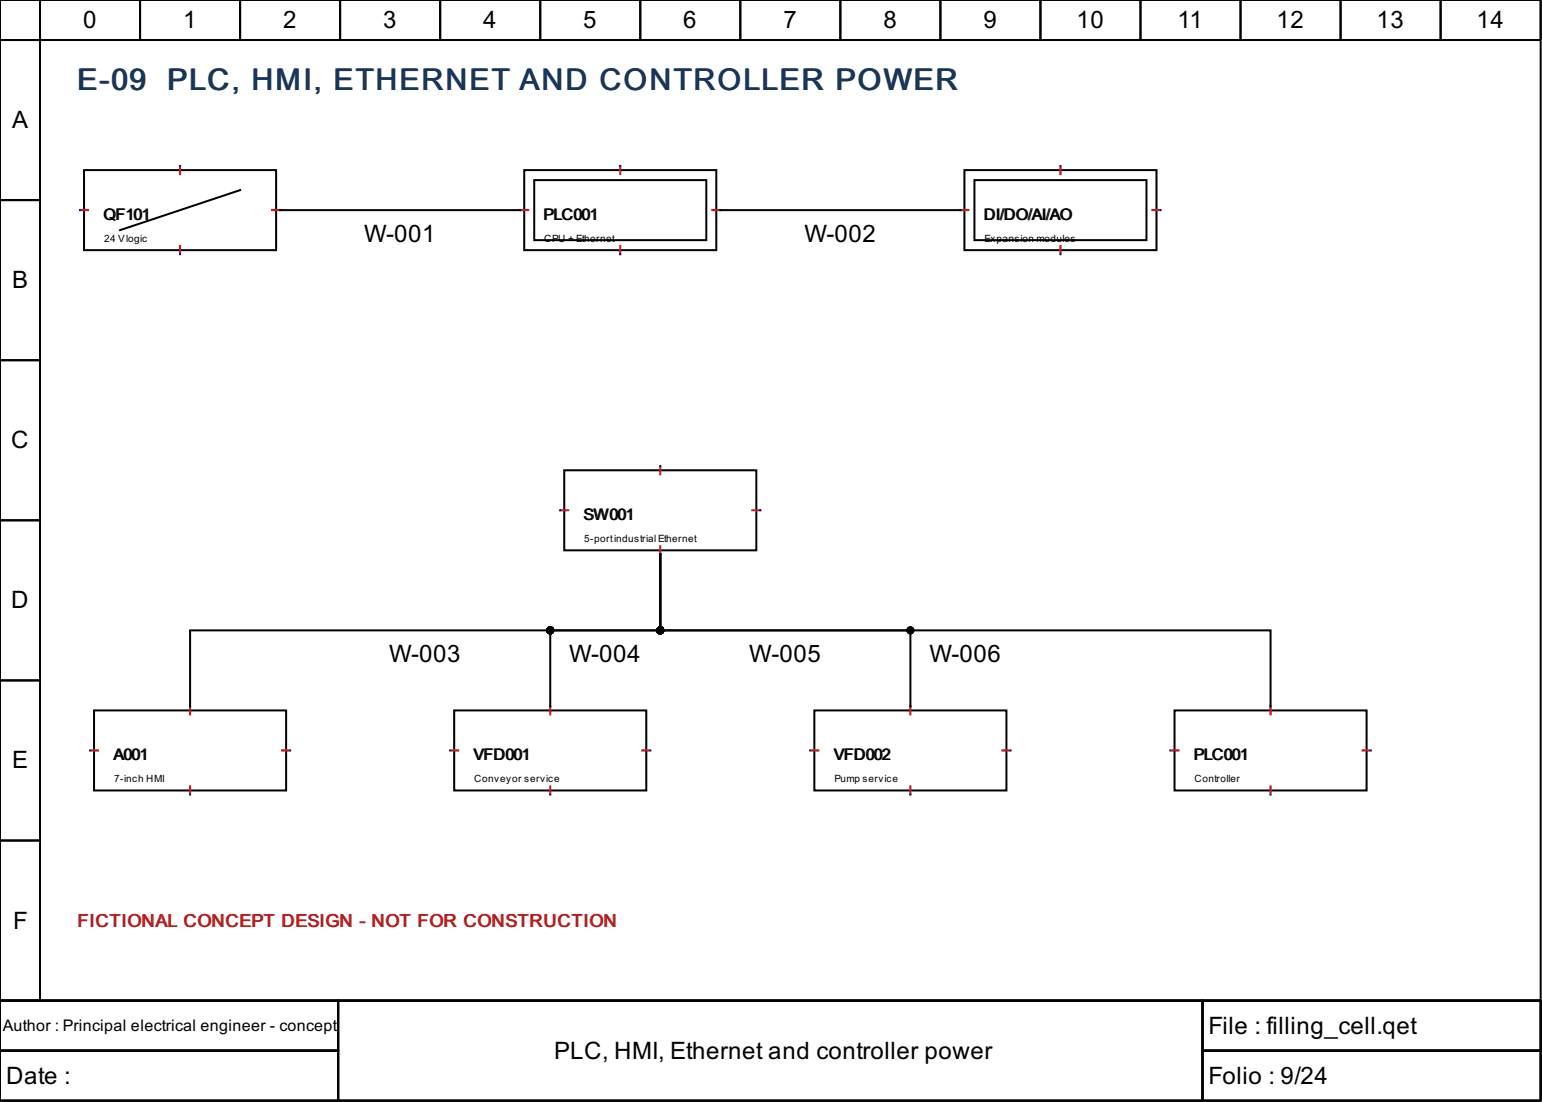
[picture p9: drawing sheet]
<svg xmlns="http://www.w3.org/2000/svg" width="204mm" height="146mm" viewBox="0 0 204 146" stroke-linecap="round" stroke-linejoin="round" font-family="sans-serif">
<g fill="none" stroke="#000" stroke-width=".26">
<path d="M0 0h203.7v132.3h-203.7zM0 0h5.3v5.3h-5.3zM0 5.3h5.3v21.2h-5.3zM5.3 0h13.2v5.3h-13.2zM18.5 0h13.2v5.3h-13.2zM31.7 0h13.3v5.3h-13.3zM45 0h13.2v5.3h-13.2zM58.2 0h13.2v5.3h-13.2zM71.4 0h13.3v5.3h-13.3zM84.7 0h13.2v5.3h-13.2zM97.9 0h13.2v5.3h-13.2zM111.1 0h13.3v5.3h-13.3z"/>
<path d="M124.4 0h13.2v5.3h-13.2zM137.6 0h13.2v5.3h-13.2zM150.8 0h13.2v5.3h-13.2zM164 0h13.3v5.3h-13.3zM177.3 0h13.2v5.3h-13.2zM190.5 0h13.2v5.3h-13.2zM0 26.5h5.3v21.1h-5.3zM11.1 22.5h25.4v10.6h-25.4zM31.7 25.1l-15.8 5.3M37 27.8h31.8M69.3 22.5h25.4v10.6h-25.4zM70.6 23.8h22.8v8h-22.8z"/>
<path d="M95.2 27.8h31.8M127.5 22.5h25.4v10.6h-25.4zM128.9 23.8h22.7v8h-22.7zM0 47.6h5.3v21.2h-5.3zM0 68.8h5.3v21.2h-5.3zM74.6 62.2h25.4v10.6h-25.4zM87.3 73.3v10h-62.2v10.1M87.3 73.3v10h-14.5v10.1M87.3 73.3v10h33.1v10.1M87.3 73.3v10h80.7v10.1M0 90h5.3v21.1h-5.3zM12.4 93.9h25.4v10.6h-25.4z"/>
<path d="M60.1 93.9h25.4v10.6h-25.4zM107.7 93.9h25.4v10.6h-25.4zM155.3 93.9h25.4v10.6h-25.4zM0 111.1h5.3v21.2h-5.3zM0 132.3h203.7v13.2h-203.7zM0 132.3h44.7v6.6h-44.7zM0 138.9h44.7v6.6h-44.7zM44.7 132.3h114.3v13.2h-114.3zM159 132.3h44.7v6.6h-44.7zM159 138.9h44.7v6.6h-44.7z"/>
</g>
<g fill="none" stroke="#f00" stroke-width=".26">
<path d="M10.6 27.8h1M23.8 22v1M23.8 32.5v1.1M36 27.8h1M68.8 27.8h1M82 22v1M82 32.5v1.1M94.2 27.8h1M127 27.8h1.1M140.2 22v1M140.2 32.5v1.1M152.4 27.8h1.1"/>
<path d="M74.1 67.5h1M87.3 61.6v1.1M87.3 72.2v1.1M99.5 67.5h1M11.9 99.2h1.1M25.1 93.4v1.1M37.3 99.2h1.1M59.5 99.2h1.1M72.8 93.4v1.1M84.9 99.2h1.1M107.2 99.2h1M120.4 93.4v1.1"/>
<path d="M132.6 99.2h1M154.8 99.2h1M168 93.4v1.1M180.2 99.2h1M25.1 104v1M72.8 104v1M120.4 104v1M168 104v1"/>
</g>
<g fill="none" stroke="#00f" stroke-width=".26">
<path d="M10.6 27.8h.1M23.8 22h.1M23.8 33.6h.1M37 27.8h.1M68.8 27.8h.1M82 22h.1M82 33.6h.1M95.2 27.8h.1M127 27.8h.1M140.2 22h.1M140.2 33.6h.1M153.5 27.8h.1"/>
<path d="M74.1 67.5h.1M87.3 61.6h.1M87.3 73.3h.1M100.5 67.5h.1M11.9 99.2h.1M25.1 93.4h.1M38.4 99.2h.1M59.5 99.2h.1M72.8 93.4h.1M86 99.2h.1M107.2 99.2h.1M120.4 93.4h.1"/>
<path d="M133.6 99.2h.1M154.8 99.2h.1M168 93.4h.1M181.2 99.2h.1M25.1 105h.1M72.8 105h.1M120.4 105h.1M168 105h.1"/>
</g>
<g fill="#000" stroke="#000" stroke-width=".26">
<circle cx="72.8" cy="83.3" r=".4"/>
<circle cx="87.3" cy="83.3" r=".4"/>
<circle cx="120.4" cy="83.3" r=".4"/>
</g>
<g font-size="4" fill="#17365d">
<text x="10.2" y="11.9">E-09</text>
<text x="22.1" y="11.9">PLC, HMI, ETHERNET AND CONTROLLER POWER</text>
</g>
<g font-size="3.2">
<text x="11" y="3.7">0</text>
<text x="24.2" y="3.7">1</text>
<text x="37.4" y="3.7">2</text>
<text x="50.7" y="3.7">3</text>
<text x="63.9" y="3.7">4</text>
<text x="77.1" y="3.7">5</text>
<text x="90.4" y="3.7">6</text>
<text x="103.6" y="3.7">7</text>
<text x="116.8" y="3.7">8</text>
<text x="130" y="3.7">9</text>
<text x="142.3" y="3.7">10</text>
<text x="155.7" y="3.7">11</text>
<text x="168.8" y="3.7">12</text>
<text x="182" y="3.7">13</text>
<text x="195.3" y="3.7">14</text>
<text x="1.6" y="16.9">A</text>
<text x="48.2" y="32">W-001</text>
<text x="106.4" y="32">W-002</text>
<text x="1.6" y="38.1">B</text>
<text x="1.5" y="59.3">C</text>
<text x="1.5" y="80.4">D</text>
<text x="51.5" y="87.6">W-003</text>
<text x="75.3" y="87.6">W-004</text>
<text x="99.1" y="87.6">W-005</text>
<text x="122.9" y="87.6">W-006</text>
<text x="1.6" y="101.6">E</text>
<text x="1.7" y="122.8">F</text>
<text x="159.8" y="136.7">File : filling_cell.qet</text>
<text x=".8" y="143.3">Date :</text>
<text x="73.3" y="140">PLC, HMI, Ethernet and controller power</text>
<text x="159.8" y="143.3">Folio : 9/24</text>
</g>
<text font-size="2.4" fill="#b91c1c" x="10.2" y="122.5">FICTIONAL CONCEPT DESIGN - NOT FOR CONSTRUCTION</text>
<g font-size="2.1">
<text x="13.8" y="29.1">QF101</text>
<text x="71.8" y="29.1">PLC001</text>
<text x="130" y="29.1">DI/DO/AI/AO</text>
<text x="77.3" y="68.8">SW001</text>
<text x="15.1" y="100.5">A001</text>
<text x="62.6" y="100.5">VFD001</text>
<text x="110.2" y="100.5">VFD002</text>
<text x="157.8" y="100.5">PLC001</text>
<text x=".4" y="136.3">Author : Principal electrical engineer - concept</text>
</g>
<g font-size="1.3">
<text x="13.8" y="32">24 Vlogic</text>
<text x="72" y="32">CPU + Ethernet</text>
<text x="130.2" y="32">Expansion modules</text>
<text x="77.3" y="71.7">5-portindustrial Ethernet</text>
<text x="15.1" y="103.5">7-inch HMI</text>
<text x="62.7" y="103.5">Conveyor service</text>
<text x="110.3" y="103.5">Pump service</text>
<text x="158" y="103.5">Controller</text>
</g>
</svg>
